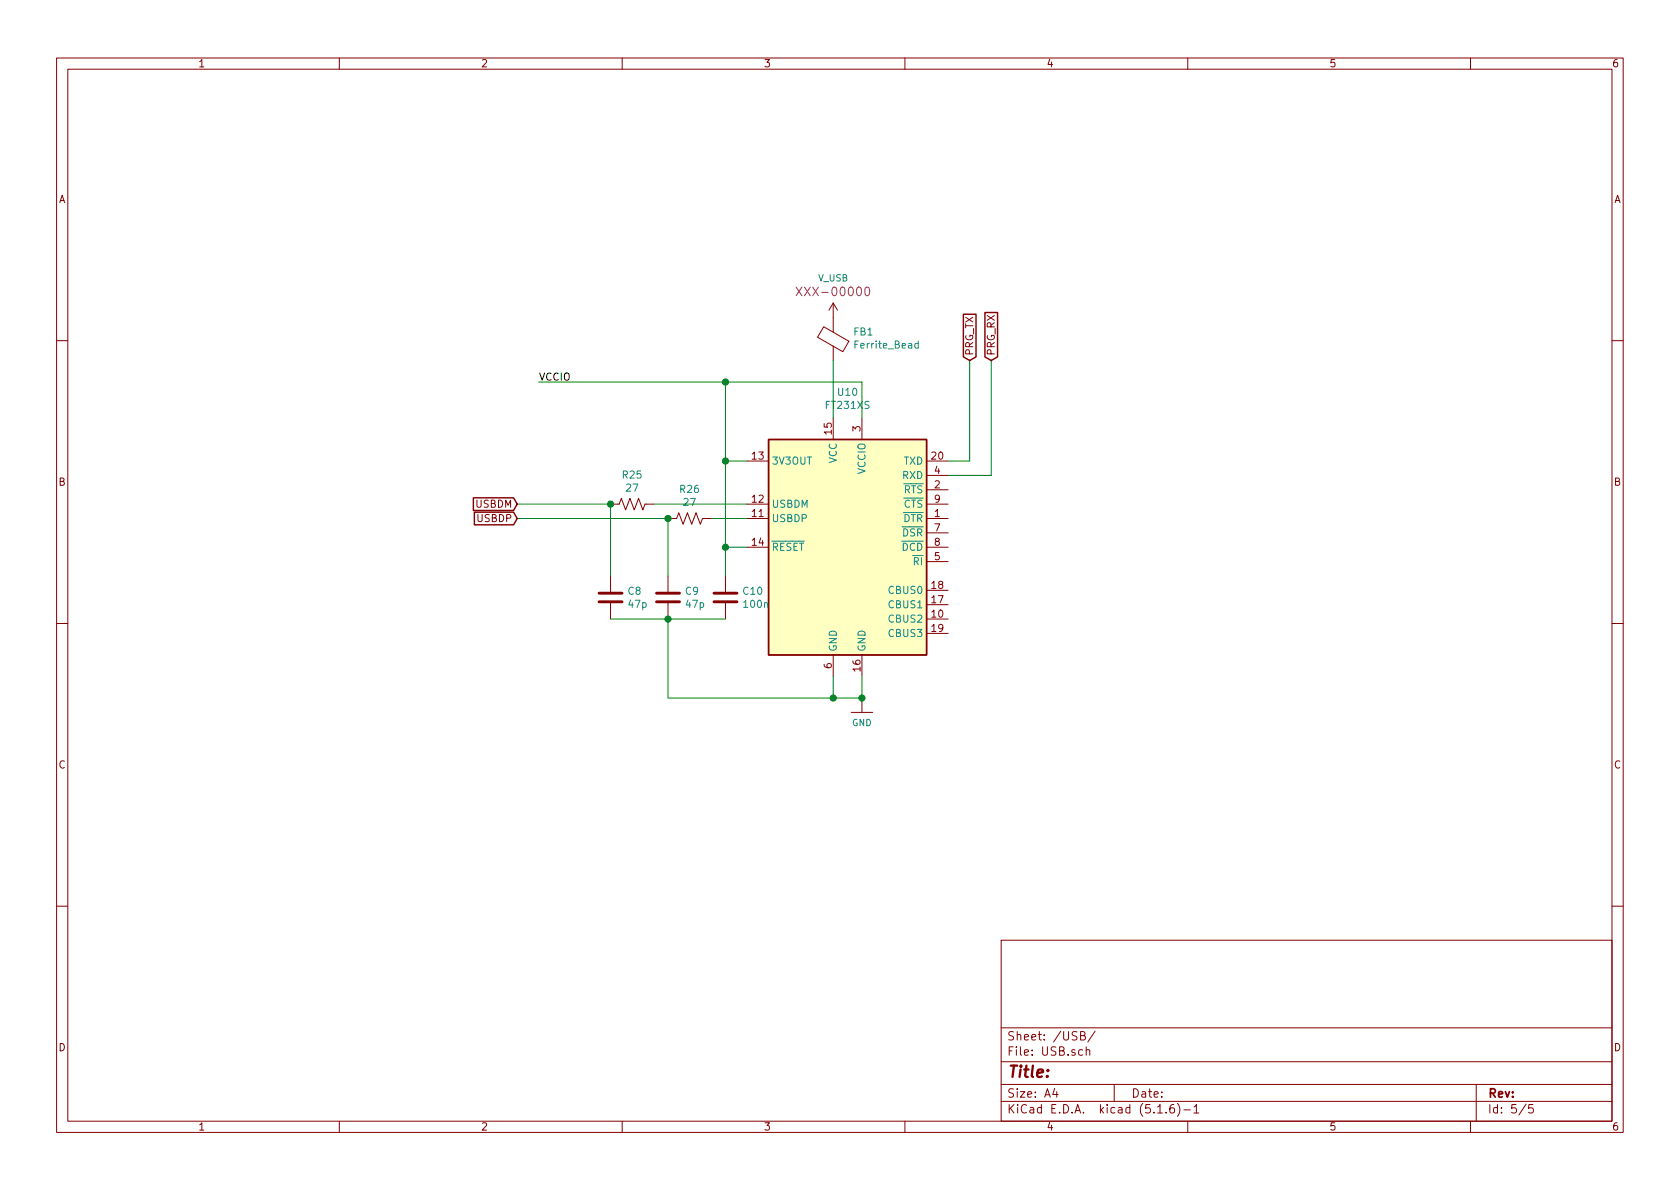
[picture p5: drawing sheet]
EESchema Schematic File Version 4
EELAYER 30 0
EELAYER END
$Descr A4 11693 8268
encoding utf-8
Sheet 5 5
Title ""
Date ""
Rev ""
Comp ""
Comment1 ""
Comment2 ""
Comment3 ""
Comment4 ""
$EndDescr
$Comp
L RemoteSensor-rescue:Ferrite_Bead-Device FB1
U 1 1
P 5800 2350
F 0 "FB1" H 5663 2304 50  0000 R CNN
F 1 "Ferrite_Bead" H 5663 2395 50  0000 R CNN
F 2 "Resistor_SMD:R_0603_1608Metric_Pad1.05x0.95mm_HandSolder" V 5730 2350 50  0001 C CNN
F 3 "~" H 5800 2350 50  0001 C CNN
	1    5800 2350
	-1   0    0    1   
$EndComp
$Comp
L RemoteSensor-rescue:R_US-Device R25
U 1 1
P 4400 3500
F 0 "R25" V 4195 3500 50  0000 C CNN
F 1 "27" V 4286 3500 50  0000 C CNN
F 2 "Resistor_SMD:R_0603_1608Metric_Pad1.05x0.95mm_HandSolder" V 4440 3490 50  0001 C CNN
F 3 "~" H 4400 3500 50  0001 C CNN
	1    4400 3500
	0    1    1    0   
$EndComp
$Comp
L RemoteSensor-rescue:R_US-Device R26
U 1 1
P 4800 3600
F 0 "R26" V 4595 3600 50  0000 C CNN
F 1 "27" V 4686 3600 50  0000 C CNN
F 2 "Resistor_SMD:R_0603_1608Metric_Pad1.05x0.95mm_HandSolder" V 4840 3590 50  0001 C CNN
F 3 "~" H 4800 3600 50  0001 C CNN
	1    4800 3600
	0    1    1    0   
$EndComp
Wire Wire Line
	5800 2500 5800 2900
Wire Wire Line
	5200 3200 5050 3200
Wire Wire Line
	5050 3200 5050 3800
Wire Wire Line
	5050 3800 5200 3800
$Comp
L RemoteSensor-rescue:C-Device C10
U 1 1
P 5050 4150
F 0 "C10" H 5165 4196 50  0000 L CNN
F 1 "100n" H 5165 4105 50  0000 L CNN
F 2 "Capacitor_SMD:C_0603_1608Metric_Pad1.05x0.95mm_HandSolder" H 5088 4000 50  0001 C CNN
F 3 "~" H 5050 4150 50  0001 C CNN
	1    5050 4150
	1    0    0    -1  
$EndComp
Wire Wire Line
	5050 4000 5050 3800
Connection ~ 5050 3800
Wire Wire Line
	4550 3500 5200 3500
Wire Wire Line
	5050 3200 5050 2650
Wire Wire Line
	5050 2650 6000 2650
Wire Wire Line
	6000 2650 6000 2900
Connection ~ 5050 3200
$Comp
L RemoteSensor-rescue:V_USB-SparkFun-PowerSymbols #SUPPLY0122
U 1 1
P 5800 2200
F 0 "#SUPPLY0122" H 5850 2200 45  0001 L BNN
F 1 "V_USB" H 5800 2476 45  0000 C CNN
F 2 "XXX-00000" H 5800 2381 60  0000 C CNN
F 3 "" H 5800 2200 60  0001 C CNN
	1    5800 2200
	1    0    0    -1  
$EndComp
$Comp
L RemoteSensor-rescue:C-Device C9
U 1 1
P 4650 4150
F 0 "C9" H 4765 4196 50  0000 L CNN
F 1 "47p" H 4765 4105 50  0000 L CNN
F 2 "Capacitor_SMD:C_0603_1608Metric_Pad1.05x0.95mm_HandSolder" H 4688 4000 50  0001 C CNN
F 3 "~" H 4650 4150 50  0001 C CNN
	1    4650 4150
	1    0    0    -1  
$EndComp
$Comp
L RemoteSensor-rescue:C-Device C8
U 1 1
P 4250 4150
F 0 "C8" H 4365 4196 50  0000 L CNN
F 1 "47p" H 4365 4105 50  0000 L CNN
F 2 "Capacitor_SMD:C_0603_1608Metric_Pad1.05x0.95mm_HandSolder" H 4288 4000 50  0001 C CNN
F 3 "~" H 4250 4150 50  0001 C CNN
	1    4250 4150
	1    0    0    -1  
$EndComp
Wire Wire Line
	4250 4300 4650 4300
Wire Wire Line
	4650 4300 5050 4300
Connection ~ 4650 4300
Wire Wire Line
	4650 4000 4650 3600
Wire Wire Line
	4250 3500 4250 4000
Wire Wire Line
	4650 3600 3600 3600
Connection ~ 4650 3600
Wire Wire Line
	4250 3500 3600 3500
Connection ~ 4250 3500
Text GLabel 3600 3500 0    50   Input ~ 0
USBDM
Text GLabel 3600 3600 0    50   Input ~ 0
USBDP
Wire Wire Line
	5050 2650 3750 2650
Connection ~ 5050 2650
Text Label 3750 2650 0    50   ~ 0
VCCIO
Wire Wire Line
	6600 3200 6750 3200
Wire Wire Line
	6750 3200 6750 2500
Wire Wire Line
	6600 3300 6900 3300
Wire Wire Line
	6900 3300 6900 2500
Text GLabel 6900 2500 1    50   Input ~ 0
PRG_RX
Text GLabel 6750 2500 1    50   Input ~ 0
PRG_TX
Wire Wire Line
	4650 4300 4650 4850
Wire Wire Line
	4650 4850 5800 4850
Wire Wire Line
	6000 4850 6000 4700
Wire Wire Line
	5800 4700 5800 4850
Connection ~ 5800 4850
Wire Wire Line
	5800 4850 6000 4850
$Comp
L RemoteSensor-rescue:GND-SparkFun-PowerSymbols #GND0113
U 1 1
P 6000 4850
F 0 "#GND0113" H 6050 4800 45  0001 L BNN
F 1 "GND" H 6000 4680 45  0000 C CNN
F 2 "" H 6000 4750 60  0001 C CNN
F 3 "" H 6000 4750 60  0001 C CNN
	1    6000 4850
	1    0    0    -1  
$EndComp
Connection ~ 6000 4850
Wire Wire Line
	4950 3600 5200 3600
$Comp
L RemoteSensor-rescue:FT231XS-Interface_USB U10
U 1 1
P 5900 3800
F 0 "U10" H 5900 4881 50  0000 C CNN
F 1 "FT231XS" H 5900 4790 50  0000 C CNN
F 2 "Package_SO:SSOP-20_3.9x8.7mm_P0.635mm" H 6500 2850 50  0001 C CNN
F 3 "http://www.ftdichip.com/Products/ICs/FT231X.html" H 5900 3800 50  0001 C CNN
	1    5900 3800
	1    0    0    -1  
$EndComp
$EndSCHEMATC
